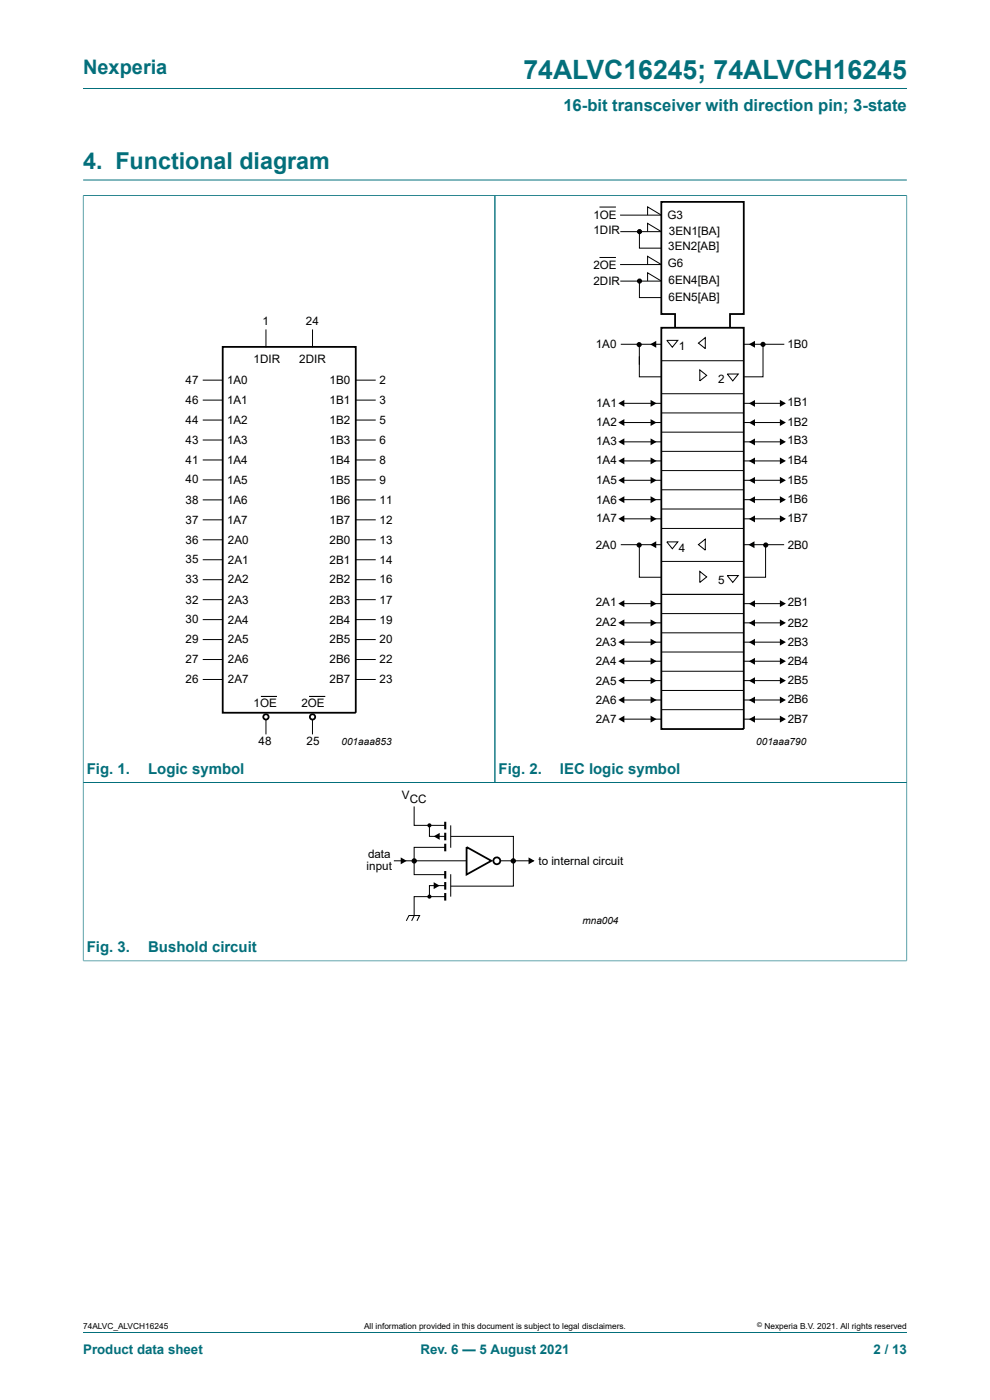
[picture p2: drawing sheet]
<svg xmlns="http://www.w3.org/2000/svg" width="210mm" height="297mm" viewBox="0 0 210 297" stroke-linecap="round" stroke-linejoin="round" font-family="sans-serif">
<path d="M17.6 18.8h174.8M17.6 38.2h174.8M17.6 41.5h174.8M17.6 41.4v162.5M105 41.5v124.5M192.4 41.4v162.5M192.4 166h-174.8M17.6 203.9h174.8M17.6 282.6h174.8" fill="none" stroke="#036f7b" stroke-width=".21"/>
<g fill="none" stroke="#000" stroke-width=".21">
<path d="M127.2 43.9h3.5M127.2 54.6h3.5M131.5 56.1h8.8l-2.9-1.7v1.7M131.5 45.6h8.8l-2.9-1.7v1.7M131.6 59.6h8.6M131.6 49.1h8.6M135.6 59.6v3.5h4.7M135.6 49.1v3.5h4.7M137.4 59.6v-1.7l2.9 1.7M137.4 49.1v-1.7l2.9 1.7M56.4 70v3.6M66.3 70v3.6"/>
<path d="M131.7 73h8.6M135.6 72.9v7h4.7M135.6 75.6v1.8M140.3 76.5h17.5M141.4 72.2h2.4l-1.2 1.5zM148.2 72.8l1.4-1.2v2.4zM148.4 78.5l1.5 1.1-1.5 1.2zM154.3 79.3h2.3l-1.2 1.5zM157.8 73h8.6M161.9 72.9v7h-4.1M43 80.6h4.2M43 84.9h4.2"/>
<path d="M43 89.1h4.2M43 93.3h4.2M43 97.6h4.2M75.5 80.6h4.2M75.5 84.9h4.2M75.5 89.1h4.2M75.5 93.3h4.2M75.5 97.6h4.2M131.7 85.6h8.6M131.7 93.7h8.6M131.7 97.8h8.6M131.7 89.6h8.6"/>
<path d="M140.3 99.8h17.5M140.3 95.8h17.5M140.3 91.7h17.5M140.3 87.6h17.5M140.3 83.5h17.5M157.8 85.6h8.6M157.8 93.7h8.6M157.8 97.8h8.6M157.8 89.6h8.6M43 101.8h4.2M43 106h4.2M43 110.3h4.2"/>
<path d="M43 114.5h4.2M43 118.7h4.2M75.5 101.8h4.2M75.5 106h4.2M75.5 110.3h4.2M75.5 114.5h4.2M75.5 118.7h4.2M131.7 115.6h8.6M131.7 101.9h8.6M131.7 106h8.6M131.7 110.1h8.6M135.6 115.5v7h4.7"/>
<path d="M140.3 112.1h17.5M140.3 108h17.5M140.3 103.9h17.5M140.3 119.1h17.5M141.4 115h2.4l-1.2 1.4zM148.2 115.5l1.4-1.1v2.3zM157.7 115.6h8.6M157.8 101.9h8.6M157.8 106h8.6M157.8 110.1h8.6M162.4 115.5v7h-4.7M43 123h4.2"/>
<path d="M43 127.2h4.2M43 131.4h4.2M43 135.7h4.2M43 139.9h4.2M75.5 123h4.2M75.5 127.2h4.2M75.5 131.4h4.2M75.5 135.7h4.2M75.5 139.9h4.2M131.7 128.1h8.6M131.7 136.2h8.6M131.7 132.1h8.6"/>
<path d="M140.3 138.3h17.5M140.3 134.2h17.5M140.3 130.2h17.5M140.3 126.1h17.5M148.4 121.2l1.5 1.2-1.5 1.2zM154.3 122.1h2.3l-1.2 1.5zM157.8 128.1h8.6M157.8 136.2h8.6M157.8 132.1h8.6M43 144.1h4.2M55.4 147.7h3.3M56.4 152.5v3.3"/>
<path d="M65.6 147.7h3.4M66.3 152.5v3.3M75.5 144.1h4.2M131.7 140.3h8.6M131.7 144.4h8.6M131.7 148.5h8.6M131.7 152.6h8.6M140.3 150.6h17.5M140.3 146.5h17.5M140.3 142.4h17.5M157.8 140.3h8.6M157.8 144.4h8.6"/>
<path d="M157.8 148.5h8.6M157.8 152.6h8.6M87.8 171.1v4h6.6M91.1 175.1v2.3h3.3M94.4 179.8h-6.6v2.9M95.6 177.4h13.3v10.6h-13.3M95.6 175.1v4.7M83.5 182.6h15.5M86.2 195.4l.6-1.2h2.2l-.6 1.2M87.8 182.6v2.9h6.6M94.4 190.2h-6.6v4l-.5 1.2M94.4 187.9h-3.3v2.3"/>
<path d="M95.6 185.5v4.7M106.1 182.6h7.1"/>
<circle cx="135.7" cy="49.1" r=".44"/>
<circle cx="135.7" cy="59.6" r=".44"/>
<circle cx="135.6" cy="73.1" r=".44"/>
<circle cx="161.8" cy="73.1" r=".44"/>
<circle cx="135.6" cy="115.6" r=".44"/>
<circle cx="162.4" cy="115.6" r=".44"/>
</g>
<g fill="none" stroke="#000" stroke-width=".38">
<path d="M47.2 73.6h28.3v77.6h-28.3zM140.3 69.5h17.5v85.2h-17.5zM143.2 69.5v-2.9h-2.9v-23.8h17.5v23.8h-2.9v2.9M99 179.7l5.2 2.9-5.2 2.9z"/>
<circle cx="56.4" cy="152.1" r=".56"/>
<circle cx="66.3" cy="152.1" r=".56"/>
<circle cx="105.4" cy="182.6" r=".73"/>
</g>
<g fill="#000">
<path d="M137.9 73l1.3-.7v1.5zM158.9 73l1.2-.7v1.5zM131.2 85.6l1.2-.8v1.5zM131.2 93.7l1.2-.7v1.5zM131.2 97.8l1.2-.8v1.5zM131.2 89.6l1.2-.7v1.5zM138 84.8l1.3 .8-1.3 .7zM138 93l1.3 .7-1.3 .8zM138 97l1.3 .8-1.3 .7zM138 88.9l1.3 .7-1.3 .8zM158.9 85.6l1.2-.7v1.4zM158.9 93.8l1.2-.8v1.5z"/>
<path d="M158.9 97.8l1.2-.7v1.4zM158.9 89.7l1.2-.8v1.5zM165.4 84.8l1.3 .8-1.3 .7zM165.4 93l1.3 .7-1.3 .8zM165.4 97l1.3 .8-1.3 .7zM165.4 88.9l1.3 .7-1.3 .8zM131.2 101.9l1.2-.7v1.4zM131.2 106l1.2-.7v1.4zM131.2 110.1l1.2-.8v1.5zM138 101.2l1.3 .7-1.3 .7zM138 105.3l1.3 .7-1.3 .7zM138 109.3l1.3 .8-1.3 .7z"/>
<path d="M137.9 115.6l1.3-.8v1.5zM158.8 115.6l1.2-.8v1.5zM158.9 101.9l1.2-.7v1.4zM158.9 106l1.2-.7v1.5zM158.9 110.1l1.2-.7v1.4zM165.4 101.2l1.3 .7-1.3 .7zM165.4 105.3l1.3 .7-1.3 .7zM165.4 109.3l1.3 .8-1.3 .7zM131.2 128.1l1.2-.8v1.5zM131.2 136.2l1.2-.7v1.5zM131.2 132.1l1.2-.7v1.5zM138 127.3l1.3 .8-1.3 .7z"/>
<path d="M138 135.5l1.3 .7-1.3 .8zM138 131.4l1.3 .7-1.3 .8zM158.9 128.1l1.2-.8v1.5zM158.9 136.2l1.2-.7v1.5zM158.9 132.2l1.2-.8v1.5zM165.4 127.3l1.3 .8-1.3 .7zM165.4 135.5l1.3 .7-1.3 .8zM165.4 131.4l1.3 .7-1.3 .8zM131.2 140.3l1.2-.8v1.5zM131.2 144.4l1.2-.7v1.4zM131.2 148.5l1.2-.7v1.4zM131.2 152.6l1.2-.8v1.5z"/>
<path d="M138 139.5l1.3 .8-1.3 .7zM138 143.7l1.3 .7-1.3 .7zM138 147.8l1.3 .7-1.3 .7zM138 151.8l1.3 .8-1.3 .7zM158.9 140.3l1.2-.7v1.4zM158.9 144.4l1.2-.7v1.4zM158.9 148.5l1.2-.7v1.5zM158.9 152.6l1.2-.8v1.5zM165.4 139.5l1.3 .8-1.3 .7zM165.4 143.7l1.3 .7-1.3 .7zM165.4 147.8l1.3 .7-1.3 .7zM165.4 151.8l1.3 .8-1.3 .7z"/>
<path d="M92 177.4l1.3-.7v1.5zM85 181.9l1.3 .7-1.3 .8zM92 187.1l1.3 .8-1.3 .7zM112.1 181.9l1.3 .7-1.3 .8z"/>
<circle cx="135.7" cy="49.1" r=".44"/>
<circle cx="135.7" cy="59.6" r=".44"/>
<circle cx="135.6" cy="73.1" r=".44"/>
<circle cx="161.8" cy="73.1" r=".44"/>
<circle cx="135.6" cy="115.6" r=".44"/>
<circle cx="162.4" cy="115.6" r=".44"/>
<circle cx="91.1" cy="175.1" r=".44"/>
<circle cx="87.9" cy="182.6" r=".44"/>
<circle cx="91.1" cy="190.2" r=".44"/>
<circle cx="108.9" cy="182.6" r=".44"/>
</g>
<path d="M94.4 174.3v1.6M94.4 176.7v1.6M94.4 179v1.6M94.4 184.8v1.6M94.4 187.1v1.6M94.4 189.4v1.7" fill="none" stroke="#000" stroke-width=".44"/>
<g fill="none" stroke="#000" stroke-width=".25">
<circle cx="87.9" cy="182.6" r=".44"/>
<circle cx="108.9" cy="182.6" r=".44"/>
</g>
<text font-size="5.6" fill="#036f7b" x="111" y="16.8">74ALVC16245; 74ALVCH16245</text>
<text font-size="4.9" fill="#036f7b" x="17.6" y="35.9">4. Functional diagram</text>
<text font-size="4.2" fill="#036f7b" x="17.6" y="15.6">Nexperia</text>
<text font-size="3.5" fill="#036f7b" x="119.5" y="23.7">16-bit transceiver with direction pin; 3-state</text>
<g font-size="3.2" fill="#036f7b">
<text x="18.4" y="164.1">Fig. 1.</text>
<text x="31.4" y="164.1">Logic symbol</text>
<text x="105.8" y="164.1">Fig. 2.</text>
<text x="118.8" y="164.1">IEC logic symbol</text>
<text x="18.4" y="202">Fig. 3.</text>
<text x="31.4" y="202">Bushold circuit</text>
</g>
<g font-size="2.8" fill="#036f7b">
<text x="17.6" y="287.2">Product data sheet</text>
<text x="89.2" y="287.2">Rev. 6 — 5 August 2021</text>
<text x="185.3" y="287.2">2 / 13</text>
</g>
<g font-size="2.5">
<text x="125.9" y="46.4">1OE</text>
<text x="141.6" y="46.4">G3</text>
<text x="125.9" y="49.7">1DIR</text>
<text x="141.8" y="53.1">3EN2[AB]</text>
<text x="141.9" y="49.8">3EN1[BA]</text>
<text x="125.9" y="57.1">2OE</text>
<text x="141.6" y="56.7">G6</text>
<text x="125.9" y="60.4">2DIR</text>
<text x="141.8" y="60.3">6EN4[BA]</text>
<text x="141.8" y="63.9">6EN5[AB]</text>
<text x="55.7" y="69">1</text>
<text x="64.9" y="69">24</text>
<text x="53.8" y="77">1DIR</text>
<text x="63.5" y="77">2DIR</text>
<text x="126.4" y="73.8">1A0</text>
<text x="144" y="74.3">1</text>
<text x="167" y="73.8">1B0</text>
<text x="39.4" y="81.4">47</text>
<text x="48.2" y="81.5">1A0</text>
<text x="69.9" y="81.5">1B0</text>
<text x="80.5" y="81.5">2</text>
<text x="152.4" y="81.3">2</text>
<text x="39.4" y="85.7">46</text>
<text x="39.4" y="89.9">44</text>
<text x="48.2" y="85.7">1A1</text>
<text x="48.2" y="89.9">1A2</text>
<text x="69.9" y="85.7">1B1</text>
<text x="69.9" y="89.9">1B2</text>
<text x="80.5" y="85.7">3</text>
<text x="80.5" y="89.9">5</text>
<text x="126.5" y="86.3">1A1</text>
<text x="167" y="86.2">1B1</text>
<text x="39.4" y="94.1">43</text>
<text x="48.2" y="94.2">1A3</text>
<text x="69.9" y="94.2">1B3</text>
<text x="80.5" y="94.2">6</text>
<text x="126.5" y="90.3">1A2</text>
<text x="126.5" y="94.5">1A3</text>
<text x="167" y="90.3">1B2</text>
<text x="167" y="94.3">1B3</text>
<text x="39.4" y="98.4">41</text>
<text x="48.2" y="98.4">1A4</text>
<text x="69.9" y="98.4">1B4</text>
<text x="80.5" y="98.4">8</text>
<text x="126.5" y="98.5">1A4</text>
<text x="167" y="98.5">1B4</text>
<text x="39.4" y="102.6">40</text>
<text x="39.4" y="106.8">38</text>
<text x="48.2" y="102.6">1A5</text>
<text x="48.2" y="106.9">1A6</text>
<text x="69.9" y="102.6">1B5</text>
<text x="69.9" y="106.9">1B6</text>
<text x="80.5" y="102.6">9</text>
<text x="80.5" y="106.9">11</text>
<text x="126.5" y="102.7">1A5</text>
<text x="126.5" y="106.9">1A6</text>
<text x="167" y="102.6">1B5</text>
<text x="167" y="106.8">1B6</text>
<text x="39.4" y="111.1">37</text>
<text x="48.2" y="111.1">1A7</text>
<text x="69.9" y="111.1">1B7</text>
<text x="80.5" y="111.1">12</text>
<text x="126.5" y="110.8">1A7</text>
<text x="167" y="110.7">1B7</text>
<text x="39.4" y="115.3">36</text>
<text x="39.4" y="119.5">35</text>
<text x="48.3" y="115.3">2A0</text>
<text x="48.3" y="119.6">2A1</text>
<text x="69.9" y="115.3">2B0</text>
<text x="69.9" y="119.6">2B1</text>
<text x="80.5" y="115.3">13</text>
<text x="80.5" y="119.6">14</text>
<text x="126.4" y="116.4">2A0</text>
<text x="144" y="117.1">4</text>
<text x="167.1" y="116.4">2B0</text>
<text x="39.4" y="123.8">33</text>
<text x="48.3" y="123.8">2A2</text>
<text x="69.9" y="123.8">2B2</text>
<text x="80.5" y="123.8">16</text>
<text x="152.4" y="124">5</text>
<text x="39.4" y="128">32</text>
<text x="48.3" y="128">2A3</text>
<text x="69.9" y="128">2B3</text>
<text x="80.5" y="128">17</text>
<text x="126.4" y="128.6">2A1</text>
<text x="167.1" y="128.6">2B1</text>
<text x="39.4" y="132.2">30</text>
<text x="39.4" y="136.5">29</text>
<text x="48.3" y="132.3">2A4</text>
<text x="48.3" y="136.5">2A5</text>
<text x="69.9" y="132.3">2B4</text>
<text x="69.9" y="136.5">2B5</text>
<text x="80.5" y="132.3">19</text>
<text x="80.5" y="136.5">20</text>
<text x="126.4" y="132.9">2A2</text>
<text x="126.4" y="137.1">2A3</text>
<text x="167.1" y="133">2B2</text>
<text x="167.1" y="137">2B3</text>
<text x="39.4" y="140.7">27</text>
<text x="48.3" y="140.7">2A6</text>
<text x="69.9" y="140.7">2B6</text>
<text x="80.5" y="140.7">22</text>
<text x="126.4" y="141.1">2A4</text>
<text x="167.1" y="141.1">2B4</text>
<text x="39.4" y="145">26</text>
<text x="48.3" y="145">2A7</text>
<text x="69.9" y="145">2B7</text>
<text x="80.5" y="145">23</text>
<text x="126.4" y="145.4">2A5</text>
<text x="126.4" y="149.3">2A6</text>
<text x="167.1" y="145.1">2B5</text>
<text x="167.1" y="149.1">2B6</text>
<text x="53.8" y="150.1">1OE</text>
<text x="63.9" y="150.1">2OE</text>
<text x="126.4" y="153.4">2A7</text>
<text x="167.1" y="153.3">2B7</text>
<text x="54.9" y="158">48</text>
<text x="65" y="158">25</text>
<text x="85.3" y="169.6">V</text>
<text x="86.9" y="170.4">CC</text>
<text x="77.8" y="184.6">input</text>
<text x="78.1" y="182">data</text>
<text x="114.2" y="183.5">to internal circuit</text>
</g>
<g font-size="2.1">
<text x="72.4" y="158">001aaa853</text>
<text x="160.4" y="158.1">001aaa790</text>
<text x="123.5" y="195.9">mna004</text>
</g>
<g font-size="1.8">
<text x="17.6" y="282">74ALVC_ALVCH16245</text>
<text x="77.2" y="282">All information provided in this document is subject to legal disclaimers.</text>
<text x="162.2" y="282">Nexperia B.V. 2021. All rights reserved</text>
</g>
<text font-size="1.4" x="160.6" y="281.6">©</text>
</svg>
